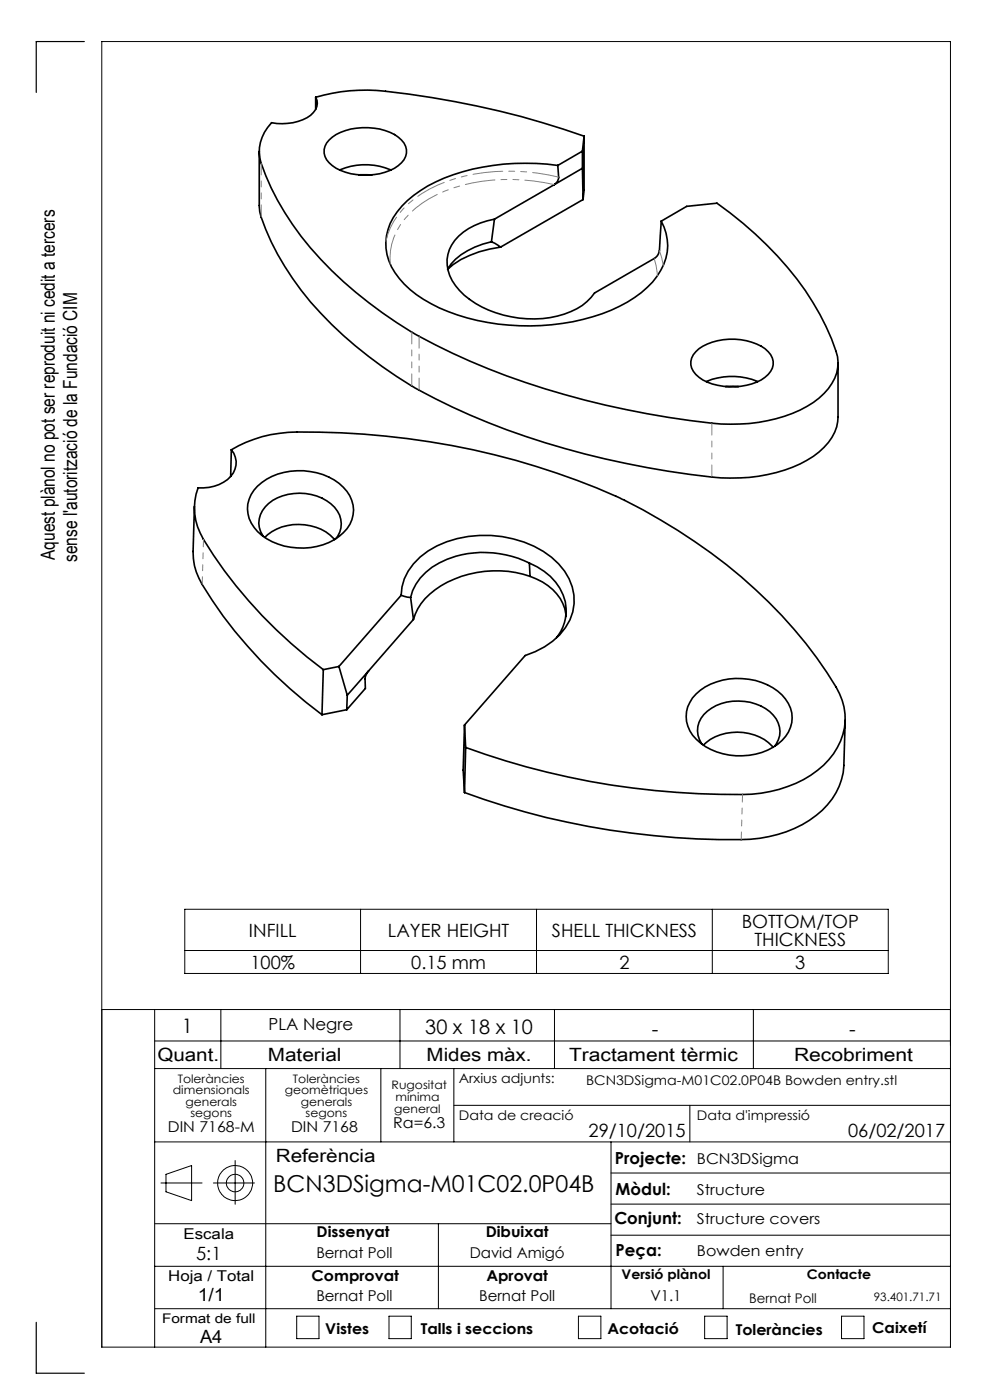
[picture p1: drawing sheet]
<svg xmlns="http://www.w3.org/2000/svg" width="210mm" height="297mm" viewBox="0 0 210 297" stroke-linecap="round" stroke-linejoin="round" font-family="sans-serif">
<g fill="none" stroke="#000" stroke-width=".21">
<path d="M39.2 192.9h149.2v13.6h-149.2zM76.5 192.9v13.6M113.8 192.9v13.6M151.1 192.9v13.6M21.6 214.2h180M32.8 214.2v71.6M39.2 201.6h149.2M46.8 214.2v12.5M84.8 214.2v12.5M117.6 214.2v12.5M159.8 214.2v12.5M32.8 220.8h168.8"/>
<path d="M32.8 226.7h168.8M56.4 226.7v59.1M80.8 226.7v15.5M96.3 226.7v15.5M96.3 234.5h105.3M146.3 234.5v7.7M32.8 259.6h96.8M32.8 242.2h168.8M34.1 251h8.8M35.2 249.1l5.4-1.8v7.4l-5.4-1.9zM45.3 251h8.7M49.9 246.2v9.3"/>
<path d="M93 259.6v18M129.6 242.2v35.4M129.6 255.4h72M129.6 248.8h72M32.8 277.6h168.8M32.8 268.6h168.8M62.9 279.2h4.8v4.8h-4.8zM82.5 279.2h4.7v4.8h-4.7zM122.7 279.2h4.8v4.8h-4.8zM129.6 262h72M149.5 279.2h4.7v4.8h-4.7zM153.4 268.6v9"/>
<path d="M178.5 279.2h4.8v4.8h-4.8zM21.6 285.8h180v-277h-180v277"/>
<circle cx="49.9" cy="251" r="3.7"/>
<circle cx="49.9" cy="251" r="1.86"/>
</g>
<path d="M17.9 8.8h-10.2v10.8M7.7 280.5v10.8h10.2" fill="none" stroke="#000" stroke-width=".25"/>
<g fill="none" stroke="#000" stroke-width=".35">
<path d="M55 32.1v11.5a10.7 10.7 0 0 0 1.4 5.1 64 64 0 0 0 19 24.7 91.2 91.2 0 0 0 24.3 14.6 180 180 0 0 0 53.3 13.4 34 34 0 0 0 18.2-3.8 11.8 11.8 0 0 0 6.5-8.2l.1-12.4M67 20.6a37.1 37.1 0 0 1 14.8-1.2 189.4 189.4 0 0 1 42.1 9.5M67 20.6a2.94 2.94 0 0 1-1.1 3.9 10.9 10.9 0 0 1-8.3 1.5 8.5 8.5 0 0 0-2.2 8.6 61 61 0 0 0 17.4 25.1 91.6 91.6 0 0 0 26.9 16.9 180 180 0 0 0 53.3 13.4 34 34 0 0 0 18.2-3.8 11.8 11.8 0 0 0 6.5-8.2 10.2 10.2 0 0 0-1.3-6.1 63.9 63.9 0 0 0-18.7-24.5l-5.6-4.3-6.4 .7-5.4 3.1M67 20.6v2.6M69.8 29.7a11.5 11.5 0 0 1 9.5-2.5 9.2 9.2 0 0 1 6.4 3.1 3.4 3.4 0 0 1-1.2 4.8 13.1 13.1 0 0 1-14 0 3.4 3.4 0 0 1-.7-5.4zM72 36.1a14 14 0 0 1 10.9 0M76.1 37.1h2.8M117.5 39.2l-12.6 7.3M118.3 35.1a47.4 47.4 0 0 0-25.9 3.5 19.5 19.5 0 0 0-9.6 8.8 10.8 10.8 0 0 0 1.9 11.7 26.3 26.3 0 0 0 12.3 7.7 47.9 47.9 0 0 0 34.4-1.8 18.9 18.9 0 0 0 9.4-8.9 10.2 10.2 0 0 0-.5-9.2M118.3 35.1l.2 2.7a2 2 0 0 1-1 1.4M123.5 32.1l-5.2 3M123.5 35.7l-6 3.5"/>
<path d="M123.5 35.7l.2 6.6M123.5 32.1v3.6M123.9 28.9l-.4 3.2M123.9 28.9v11.4l-.2 2M104.2 51.3a15.5 15.5 0 0 0-8.5 4.7l-.7 1M104.2 51.3l2 1.1M104.9 46.5a13 13 0 0 0-9.1 5.5 7.9 7.9 0 0 0 1.7 9.6 22.5 22.5 0 0 0 19.2 5.8 13.6 13.6 0 0 0 9.4-5.2l12.6-7.3a2.24 2.24 0 0 0 1.2-1.7l.4-6.3M104.9 46.5l-.7 4.8M106.2 52.4a20.6 20.6 0 0 0-11.3 4.7M123.7 42.3l-17.5 10.1M147.6 74.6a11.6 11.6 0 0 1 9.5-2.5 9.4 9.4 0 0 1 6.4 3.1 3.4 3.4 0 0 1-1.2 4.8 13.1 13.1 0 0 1-14 0 3.4 3.4 0 0 1-.7-5.4zM49.1 95.4a27 27 0 0 1 13.9-3.8 160.4 160.4 0 0 1 69.5 14.5 112.1 112.1 0 0 1 40.7 33.5l2.2 3.1a17.9 17.9 0 0 1 3.8 8.8 14.5 14.5 0 0 1-7.2 13 27.1 27.1 0 0 1-14.5 4.1 165.7 165.7 0 0 1-58.7-10"/>
<path d="M49.1 95.4a4.4 4.4 0 0 1-1.7 6.9 9.3 9.3 0 0 1-5.4 1.2 12.5 12.5 0 0 0 1.1 10.9 98.6 98.6 0 0 0 25.5 27.7M49.1 95.4l-.2 5.7M149.8 81a14 14 0 0 1 10.9 0M153.9 82h2.8M41.2 107.4l-.2 9.6a12.5 12.5 0 0 0 1.9 7 98.6 98.6 0 0 0 25.4 27.6M54.6 103.1a13.9 13.9 0 0 1 18.2 .3 6.5 6.5 0 0 1-.8 10.4 14.1 14.1 0 0 1-17.4-1 6.5 6.5 0 0 1 0-9.7zM55.8 113.8a5 5 0 0 1 1.2-7 10.8 10.8 0 0 1 14 .8 5 5 0 0 1 .3 6.7M56.2 114a10.8 10.8 0 0 1 14.6 .2l.2 .3M112.3 119.4a21.4 21.4 0 0 0-20.6 .9 10.9 10.9 0 0 0-4.6 6.4M112.3 119.4a11.6 11.6 0 0 1 7.8 9.7 9.1 9.1 0 0 1-2 6.2M112.3 119.4l.1 2.9M85.1 126.3a11.5 11.5 0 0 1 5.7-9.4 23.6 23.6 0 0 1 26.2 1.3 11 11 0 0 1 3.9 13.3 15.3 15.3 0 0 1-9.5 7.6l-12.9 14.7"/>
<path d="M85.1 126.3l2 .4M85.1 126.3l-13.2 15.1M87.1 126.7l.6 4.7M87.7 131.4l-9.5 10.9M112.4 122.3a10.5 10.5 0 0 1 7.6 7.9l.1 .6M112.4 122.3a22.4 22.4 0 0 0-21.2 3.7 11 11 0 0 0-3.5 5.4M68.6 142.1l-.3 9.5M71.9 141.4l-3.3 .7M71.9 141.4l1.8 6.1M73.6 150.6l-5.3 1M73.7 147.5l-.1 3.1M78.2 142.3l-.8 1.6 .1 2.1-3.9 4.6"/>
<path d="M78.2 142.3l-4.5 5.2M98.5 153.8l.3 4.8M98.5 153.8l-.3 9.6 .3 4.7M98.8 158.6l-.3 9.5M147.7 147.2a13.9 13.9 0 0 1 16.2-1.3 7.4 7.4 0 0 1 4.1 7.4 8.8 8.8 0 0 1-6.4 6.3 14.1 14.1 0 0 1-13.9-2.8 6.5 6.5 0 0 1 0-9.6zM148.9 157.9a5.1 5.1 0 0 1 2-7.7 10.9 10.9 0 0 1 13.1 1.5 4.9 4.9 0 0 1 .3 6.6M149.2 158.1a10.8 10.8 0 0 1 14.6 .2l.2 .2M179.3 152.8l-.3 9.6a14.7 14.7 0 0 1-7.3 11.6 27.1 27.1 0 0 1-14.5 4.1 165.4 165.4 0 0 1-58.7-10"/>
</g>
<path d="M55.4 34.6v11.4M87.3 70.4v11.5M88.9 71.3v11.5M151 89.8v11.4" fill="none" stroke="#808080" stroke-width=".21" stroke-dasharray="6.3 1.3 1.3 1.3 1.3 1.3" stroke-dashoffset="3.8"/>
<path d="M118.5 37.6a41.1 41.1 0 0 0-25.7 1.7 18.7 18.7 0 0 0-10.5 10.4l-.4 1.5" fill="none" stroke="#808080" stroke-width=".21" stroke-dasharray="6.3 1.3 1.3 1.3 1.3 1.3" stroke-dashoffset=".7"/>
<path d="M138.8 54.9l.4 1.4 .2 2.2M140.7 56.3l-.8-3.1" fill="none" stroke="#808080" stroke-width=".21" stroke-dasharray="6.3 1.3 1.3 1.3 1.3 1.3"/>
<path d="M82.8 56a13.9 13.9 0 0 1 6.7-12.9 33.6 33.6 0 0 1 21.5-4.9l2.2 .2 4.4 .8" fill="none" stroke="#808080" stroke-width=".21" stroke-dasharray="6.3 1.3 1.3 1.3 1.3 1.3" stroke-dashoffset=".1"/>
<path d="M42.9 124l.3-9.6M157.2 178.1l.3-9.6" fill="none" stroke="#808080" stroke-width=".21" stroke-dasharray="6.3 1.3 1.3 1.3 1.3 1.3" stroke-dashoffset="4.7"/>
<text font-size="4.9" x="58" y="253">BCN3DSigma-M01C02.0P04B</text>
<g font-size="4.2">
<text x="38.6" y="219">1</text>
<text x="90.2" y="219.4">30 x 18 x 10</text>
<text x="138.3" y="219.7">-</text>
<text x="180.1" y="219.7">-</text>
</g>
<g font-size="4.1">
<text x="11.6" y="118.8" transform="rotate(-90 11.6 118.8)">Aquest plànol no pot ser reproduit ni cedit a tercers</text>
<text x="16.3" y="119.2" transform="rotate(-90 16.3 119.2)">sense l'autorització de la Fundació CIM</text>
</g>
<g font-size="3.9">
<text x="157.3" y="196.8">BOTTOM/TOP</text>
<text x="52.8" y="198.7">INFILL</text>
<text x="82.3" y="198.7">LAYER HEIGHT</text>
<text x="117.1" y="198.7">SHELL THICKNESS</text>
<text x="160.1" y="200.7">THICKNESS</text>
<text x="53.1" y="205.5">100%</text>
<text x="87.2" y="205.5">0.15 mm</text>
<text x="131.4" y="205.5">2</text>
<text x="168.7" y="205.5">3</text>
<text x="33.4" y="225">Quant.</text>
<text x="56.8" y="225">Material</text>
<text x="90.5" y="225">Mides màx.</text>
<text x="120.7" y="225">Tractament tèrmic</text>
<text x="168.4" y="225">Recobriment</text>
<text x="124.8" y="241.3">29/10/2015</text>
<text x="179.9" y="241.3">06/02/2017</text>
<text x="58.5" y="246.5">Referència</text>
<text x="41.6" y="267.2">5:1</text>
<text x="41.9" y="276.1">1/1</text>
<text x="42.4" y="284.9">A4</text>
</g>
<g font-size="3.5">
<text x="57" y="218.6">PLA Negre</text>
<text x="130.5" y="246.8">Projecte:</text>
<text x="130.6" y="253.4">Mòdul:</text>
<text x="130.3" y="259.8">Conjunt:</text>
<text x="130.6" y="266.4">Peça:</text>
</g>
<g font-size="3.2">
<text x="83.4" y="239.3">Ra=6.3</text>
<text x="35.6" y="240.1">DIN 7168-M</text>
<text x="61.7" y="240.1">DIN 7168</text>
<text x="147.8" y="246.8">BCN3DSigma</text>
<text x="147.8" y="253.4">Structure</text>
<text x="38.9" y="262.9">Escala</text>
<text x="67.2" y="262.5">Dissenyat</text>
<text x="103" y="262.5">Dibuixat</text>
<text x="147.8" y="259.8">Structure covers</text>
<text x="67.1" y="266.8">Bernat Poll</text>
<text x="99.6" y="266.8">David Amigó</text>
<text x="147.8" y="266.4">Bowden entry</text>
<text x="35.7" y="271.7">Hoja / Total</text>
<text x="66.1" y="271.7">Comprovat</text>
<text x="103.2" y="271.7">Aprovat</text>
<text x="67.1" y="276.1">Bernat Poll</text>
<text x="101.6" y="276.1">Bernat Poll</text>
<text x="138" y="276.1">V1.1</text>
<text x="69" y="283.1">Vistes</text>
<text x="89.3" y="283.1">Talls i seccions</text>
<text x="128.8" y="283.1">Acotació</text>
<text x="156.1" y="283.2">Toleràncies</text>
<text x="185" y="282.8">Caixetí</text>
</g>
<g font-size="2.8">
<text x="97.3" y="229.6">Arxius adjunts:</text>
<text x="124.3" y="230.2">BCN3DSigma-M01C02.0P04B Bowden entry.stl</text>
<text x="97.3" y="237.7">Data de creació</text>
<text x="147.8" y="237.7">Data d'impressió</text>
<text x="131.8" y="271.4">Versió plànol</text>
<text x="171.2" y="271.4">Contacte</text>
<text x="34.4" y="280.7">Format de full</text>
<text x="158.9" y="276.3">Bernat Poll</text>
</g>
<g font-size="2.5">
<text x="36.7" y="232.1">dimensionals</text>
<text x="37.7" y="229.6">Toleràncies</text>
<text x="60.4" y="232.1">geomètriques</text>
<text x="62.1" y="229.6">Toleràncies</text>
<text x="83.1" y="231">Rugositat</text>
<text x="83.9" y="233.5">mínima</text>
<text x="39.4" y="234.6">generals</text>
<text x="40.4" y="237.1">segons</text>
<text x="63.8" y="234.6">generals</text>
<text x="64.8" y="237.1">segons</text>
<text x="83.6" y="236.2">general</text>
<text x="185.4" y="276.1">93.401.71.71</text>
</g>
</svg>
